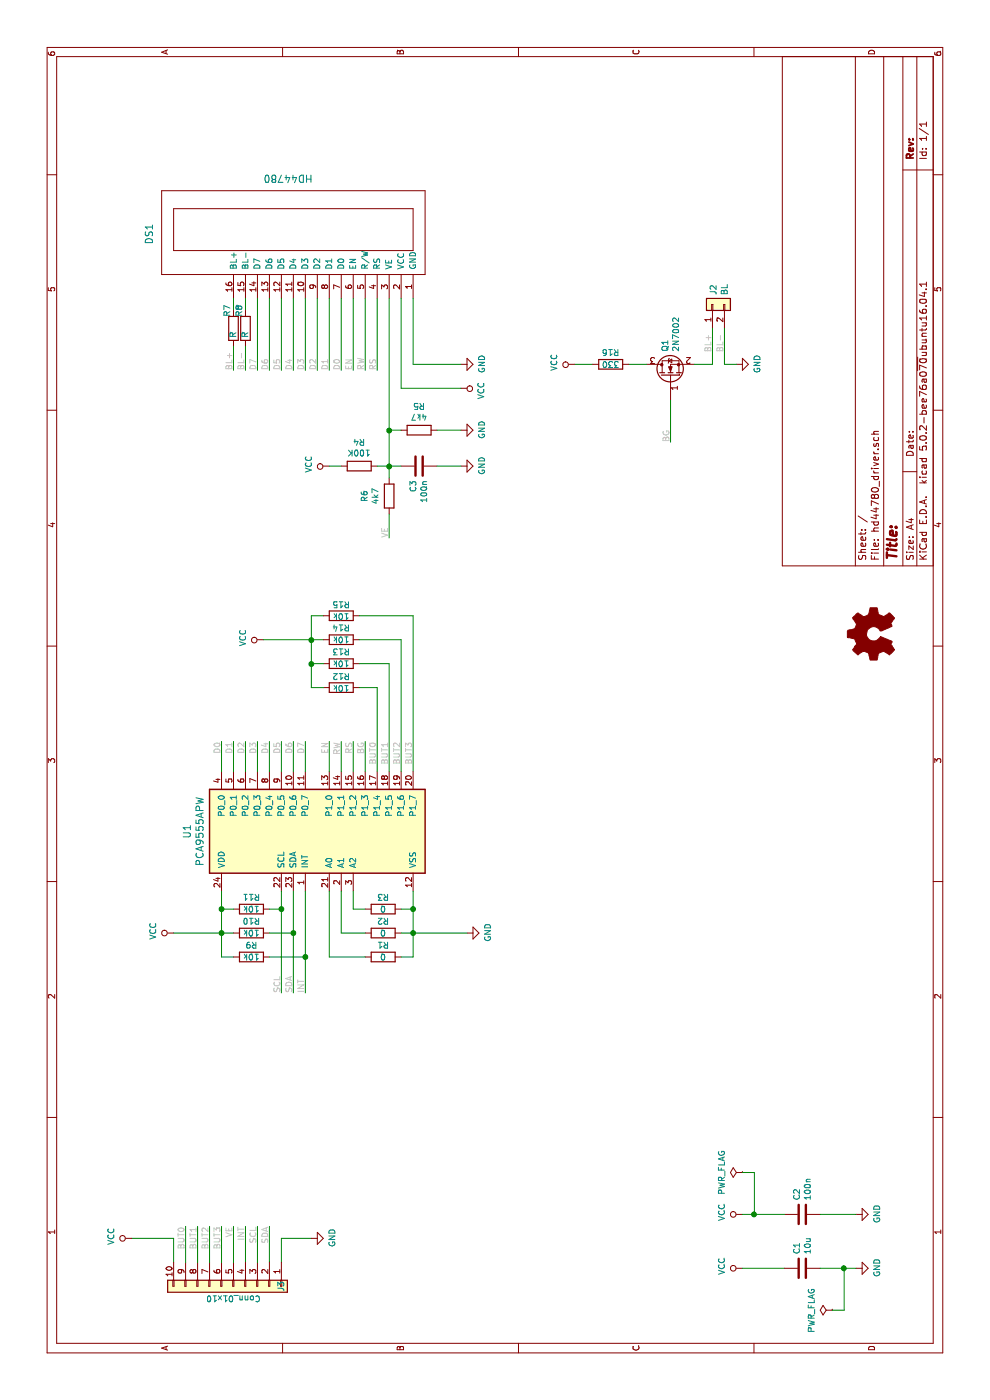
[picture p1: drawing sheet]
EESchema Schematic File Version 4
LIBS:hd44780_driver-cache
EELAYER 26 0
EELAYER END
$Descr A4 11693 8268
encoding utf-8
Sheet 1 1
Title ""
Date ""
Rev ""
Comp ""
Comment1 ""
Comment2 ""
Comment3 ""
Comment4 ""
$EndDescr
$Comp
L hd44780_driver-rescue:GND-power #PWR013
U 1 1
P 3900 3900
F 0 "#PWR013" H 3900 3650 50  0001 C CNN
F 1 "GND" H 3905 3727 50  0000 C CNN
F 2 "" H 3900 3900 50  0001 C CNN
F 3 "" H 3900 3900 50  0001 C CNN
	1    3900 3900
	1    0    0    -1  
$EndComp
$Comp
L hd44780_driver-rescue:C-Device C2
U 1 1
P 1550 6700
F 0 "C2" H 1665 6746 50  0000 L CNN
F 1 "100n" H 1665 6655 50  0000 L CNN
F 2 "Capacitor_SMD:C_0805_2012Metric_Pad1.15x1.40mm_HandSolder" H 1588 6550 50  0001 C CNN
F 3 "~" H 1550 6700 50  0001 C CNN
	1    1550 6700
	1    0    0    -1  
$EndComp
$Comp
L hd44780_driver-rescue:GND-power #PWR02
U 1 1
P 1100 7150
F 0 "#PWR02" H 1100 6900 50  0001 C CNN
F 1 "GND" H 1105 6977 50  0000 C CNN
F 2 "" H 1100 7150 50  0001 C CNN
F 3 "" H 1100 7150 50  0001 C CNN
	1    1100 7150
	1    0    0    -1  
$EndComp
$Comp
L hd44780_driver-rescue:GND-power #PWR04
U 1 1
P 1550 7150
F 0 "#PWR04" H 1550 6900 50  0001 C CNN
F 1 "GND" H 1555 6977 50  0000 C CNN
F 2 "" H 1550 7150 50  0001 C CNN
F 3 "" H 1550 7150 50  0001 C CNN
	1    1550 7150
	1    0    0    -1  
$EndComp
$Comp
L hd44780_driver-rescue:VCC-power #PWR01
U 1 1
P 1100 6200
F 0 "#PWR01" H 1100 6050 50  0001 C CNN
F 1 "VCC" H 1117 6373 50  0000 C CNN
F 2 "" H 1100 6200 50  0001 C CNN
F 3 "" H 1100 6200 50  0001 C CNN
	1    1100 6200
	1    0    0    -1  
$EndComp
$Comp
L hd44780_driver-rescue:VCC-power #PWR03
U 1 1
P 1550 6200
F 0 "#PWR03" H 1550 6050 50  0001 C CNN
F 1 "VCC" H 1567 6373 50  0000 C CNN
F 2 "" H 1550 6200 50  0001 C CNN
F 3 "" H 1550 6200 50  0001 C CNN
	1    1550 6200
	1    0    0    -1  
$EndComp
Wire Wire Line
	1550 6850 1550 7150
Wire Wire Line
	1100 7150 1100 7050
Wire Wire Line
	1100 6550 1100 6200
$Comp
L hd44780_driver-rescue:2N7002-Transistor_FET Q1
U 1 1
P 8550 5600
F 0 "Q1" H 8755 5646 50  0000 L CNN
F 1 "2N7002" H 8755 5555 50  0000 L CNN
F 2 "Package_TO_SOT_SMD:SOT-23" H 8750 5525 50  0001 L CIN
F 3 "https://www.fairchildsemi.com/datasheets/2N/2N7002.pdf" H 8550 5600 50  0001 L CNN
	1    8550 5600
	1    0    0    -1  
$EndComp
$Comp
L hd44780_driver-rescue:HD44780-custom DS1
U 1 1
P 9200 3450
F 0 "DS1" V 11400 3000 60  0000 R CNN
F 1 "HD44780" H 10450 2450 60  0000 R CNN
F 2 "Connector_PinHeader_2.54mm:PinHeader_1x16_P2.54mm_Vertical" H 9200 3450 60  0001 C CNN
F 3 "" H 9200 3450 60  0000 C CNN
	1    9200 3450
	0    -1   -1   0   
$EndComp
Wire Wire Line
	9200 2150 8600 2150
Wire Wire Line
	9200 2250 8600 2250
Wire Wire Line
	9200 2350 8600 2350
Wire Wire Line
	9200 2450 8600 2450
Wire Wire Line
	9200 2950 8600 2950
Wire Wire Line
	9200 3050 8600 3050
Wire Wire Line
	9200 3150 8600 3150
Text Label 8600 2450 0    50   ~ 0
D4
Text Label 8600 2350 0    50   ~ 0
D5
Text Label 8600 2250 0    50   ~ 0
D6
Text Label 8600 2150 0    50   ~ 0
D7
Text Label 8600 2950 0    50   ~ 0
EN
Text Label 8600 3050 0    50   ~ 0
RW
Text Label 8600 3150 0    50   ~ 0
RS
Text Label 5500 2750 2    50   ~ 0
EN
Text Label 5500 2850 2    50   ~ 0
RW
Text Label 5500 2950 2    50   ~ 0
RS
$Comp
L hd44780_driver-rescue:GND-power #PWR019
U 1 1
P 8650 3850
F 0 "#PWR019" H 8650 3600 50  0001 C CNN
F 1 "GND" H 8655 3677 50  0000 C CNN
F 2 "" H 8650 3850 50  0001 C CNN
F 3 "" H 8650 3850 50  0001 C CNN
	1    8650 3850
	1    0    0    -1  
$EndComp
Wire Wire Line
	8650 3850 8650 3450
Wire Wire Line
	8650 3450 9200 3450
$Comp
L hd44780_driver-rescue:VCC-power #PWR018
U 1 1
P 8450 3850
F 0 "#PWR018" H 8450 3700 50  0001 C CNN
F 1 "VCC" H 8467 4023 50  0000 C CNN
F 2 "" H 8450 3850 50  0001 C CNN
F 3 "" H 8450 3850 50  0001 C CNN
	1    8450 3850
	-1   0    0    1   
$EndComp
$Comp
L hd44780_driver-rescue:GND-power #PWR020
U 1 1
P 8650 6150
F 0 "#PWR020" H 8650 5900 50  0001 C CNN
F 1 "GND" H 8655 5977 50  0000 C CNN
F 2 "" H 8650 6150 50  0001 C CNN
F 3 "" H 8650 6150 50  0001 C CNN
	1    8650 6150
	1    0    0    -1  
$EndComp
Wire Wire Line
	8650 6150 8650 6050
$Comp
L hd44780_driver-rescue:R-Device R6
U 1 1
P 7550 3250
F 0 "R6" V 7343 3250 50  0000 C CNN
F 1 "4k7" V 7434 3250 50  0000 C CNN
F 2 "Resistor_SMD:R_0805_2012Metric_Pad1.15x1.40mm_HandSolder" V 7480 3250 50  0001 C CNN
F 3 "~" H 7550 3250 50  0001 C CNN
	1    7550 3250
	0    1    1    0   
$EndComp
$Comp
L hd44780_driver-rescue:VCC-power #PWR016
U 1 1
P 8650 4800
F 0 "#PWR016" H 8650 4650 50  0001 C CNN
F 1 "VCC" H 8667 4973 50  0000 C CNN
F 2 "" H 8650 4800 50  0001 C CNN
F 3 "" H 8650 4800 50  0001 C CNN
	1    8650 4800
	1    0    0    -1  
$EndComp
Wire Wire Line
	8350 5600 8000 5600
Text Label 8000 5600 0    50   ~ 0
BG
Text Label 5500 3050 2    50   ~ 0
BG
$Comp
L hd44780_driver-rescue:R-Device R4
U 1 1
P 7800 3000
F 0 "R4" V 7593 3000 50  0000 C CNN
F 1 "100K" V 7684 3000 50  0000 C CNN
F 2 "Resistor_SMD:R_0805_2012Metric_Pad1.15x1.40mm_HandSolder" V 7730 3000 50  0001 C CNN
F 3 "~" H 7800 3000 50  0001 C CNN
	1    7800 3000
	-1   0    0    -1  
$EndComp
$Comp
L hd44780_driver-rescue:VCC-power #PWR014
U 1 1
P 7800 2750
F 0 "#PWR014" H 7800 2600 50  0001 C CNN
F 1 "VCC" H 7817 2923 50  0000 C CNN
F 2 "" H 7800 2750 50  0001 C CNN
F 3 "" H 7800 2750 50  0001 C CNN
	1    7800 2750
	1    0    0    -1  
$EndComp
Wire Wire Line
	7800 2750 7800 2850
Wire Wire Line
	7800 3150 7800 3250
$Comp
L hd44780_driver-rescue:R-Device R12
U 1 1
P 5950 2850
F 0 "R12" V 5850 2850 50  0000 C CNN
F 1 "10k" V 5950 2850 50  0000 C CNN
F 2 "Resistor_SMD:R_0805_2012Metric_Pad1.15x1.40mm_HandSolder" V 5880 2850 50  0001 C CNN
F 3 "~" H 5950 2850 50  0001 C CNN
	1    5950 2850
	-1   0    0    1   
$EndComp
$Comp
L hd44780_driver-rescue:R-Device R5
U 1 1
P 8100 3500
F 0 "R5" V 7893 3500 50  0000 C CNN
F 1 "4k7" V 7984 3500 50  0000 C CNN
F 2 "Resistor_SMD:R_0805_2012Metric_Pad1.15x1.40mm_HandSolder" V 8030 3500 50  0001 C CNN
F 3 "~" H 8100 3500 50  0001 C CNN
	1    8100 3500
	-1   0    0    1   
$EndComp
Wire Wire Line
	8100 3350 8100 3250
Wire Wire Line
	8100 3250 7800 3250
Connection ~ 7800 3250
Connection ~ 8100 3250
$Comp
L hd44780_driver-rescue:C-Device C3
U 1 1
P 7800 3500
F 0 "C3" H 7685 3454 50  0000 R CNN
F 1 "100n" H 7685 3545 50  0000 R CNN
F 2 "Capacitor_SMD:C_0805_2012Metric_Pad1.15x1.40mm_HandSolder" H 7838 3350 50  0001 C CNN
F 3 "~" H 7800 3500 50  0001 C CNN
	1    7800 3500
	1    0    0    1   
$EndComp
Wire Wire Line
	7800 3350 7800 3250
Wire Wire Line
	8450 3850 8450 3350
Wire Wire Line
	8450 3350 9200 3350
Wire Wire Line
	8100 3250 9200 3250
$Comp
L hd44780_driver-rescue:GND-power #PWR017
U 1 1
P 8100 3850
F 0 "#PWR017" H 8100 3600 50  0001 C CNN
F 1 "GND" H 8105 3677 50  0000 C CNN
F 2 "" H 8100 3850 50  0001 C CNN
F 3 "" H 8100 3850 50  0001 C CNN
	1    8100 3850
	1    0    0    -1  
$EndComp
$Comp
L hd44780_driver-rescue:GND-power #PWR015
U 1 1
P 7800 3850
F 0 "#PWR015" H 7800 3600 50  0001 C CNN
F 1 "GND" H 7805 3677 50  0000 C CNN
F 2 "" H 7800 3850 50  0001 C CNN
F 3 "" H 7800 3850 50  0001 C CNN
	1    7800 3850
	1    0    0    -1  
$EndComp
Wire Wire Line
	7800 3850 7800 3650
Wire Wire Line
	8100 3650 8100 3850
Wire Wire Line
	7800 3250 7700 3250
Wire Wire Line
	7400 3250 7200 3250
Text Label 7200 3250 0    50   ~ 0
VE
$Comp
L hd44780_driver-rescue:Logo_Open_Hardware_Small-Graphic #LOGO1
U 1 1
P 6400 7300
F 0 "#LOGO1" H 6400 7575 50  0001 C CNN
F 1 "Logo_Open_Hardware_Small" H 6400 7075 50  0001 C CNN
F 2 "custom_logo:pimium_paprika_7mm" H 6400 7300 50  0001 C CNN
F 3 "~" H 6400 7300 50  0001 C CNN
	1    6400 7300
	1    0    0    -1  
$EndComp
Wire Wire Line
	8650 4950 8650 4800
Wire Wire Line
	8650 5250 8650 5400
Wire Wire Line
	8650 5950 8650 5800
$Comp
L hd44780_driver-rescue:Conn_01x02-Connector_Generic J2
U 1 1
P 9150 5950
F 0 "J2" H 9229 5942 50  0000 L CNN
F 1 "BL" H 9229 5851 50  0000 L CNN
F 2 "Connector_PinHeader_2.54mm:PinHeader_1x02_P2.54mm_Vertical" H 9150 5950 50  0001 C CNN
F 3 "~" H 9150 5950 50  0001 C CNN
	1    9150 5950
	1    0    0    -1  
$EndComp
Wire Wire Line
	9200 1950 9100 1950
Wire Wire Line
	9200 2050 9100 2050
Wire Wire Line
	8950 5950 8650 5950
Wire Wire Line
	8950 6050 8650 6050
Text Label 8750 5950 0    50   ~ 0
BL+
Text Label 8750 6050 0    50   ~ 0
BL-
Text Label 8600 2050 0    50   ~ 0
BL-
Text Label 8600 1950 0    50   ~ 0
BL+
$Comp
L hd44780_driver-rescue:C-Device C1
U 1 1
P 1100 6700
F 0 "C1" H 1215 6746 50  0000 L CNN
F 1 "10u" H 1215 6655 50  0000 L CNN
F 2 "Capacitor_SMD:C_0805_2012Metric_Pad1.15x1.40mm_HandSolder" H 1138 6550 50  0001 C CNN
F 3 "~" H 1100 6700 50  0001 C CNN
	1    1100 6700
	1    0    0    -1  
$EndComp
$Comp
L hd44780_driver-rescue:R-Device R7
U 1 1
P 8950 1950
F 0 "R7" V 9000 1800 50  0000 C CNN
F 1 "R" V 8950 2000 50  0000 C CNN
F 2 "Resistor_SMD:R_0805_2012Metric_Pad1.15x1.40mm_HandSolder" V 8880 1950 50  0001 C CNN
F 3 "~" H 8950 1950 50  0001 C CNN
	1    8950 1950
	0    -1   -1   0   
$EndComp
Wire Wire Line
	8800 1950 8600 1950
$Comp
L hd44780_driver-rescue:R-Device R8
U 1 1
P 8950 2050
F 0 "R8" V 9000 1900 50  0000 C CNN
F 1 "R" V 8950 2100 50  0000 C CNN
F 2 "Resistor_SMD:R_0805_2012Metric_Pad1.15x1.40mm_HandSolder" V 8880 2050 50  0001 C CNN
F 3 "~" H 8950 2050 50  0001 C CNN
	1    8950 2050
	0    -1   -1   0   
$EndComp
Wire Wire Line
	8800 2050 8600 2050
$Comp
L hd44780_driver-rescue:PCA9555APW-custom_library U1
U 1 1
P 4750 2650
F 0 "U1" H 4750 3740 60  0000 C CNN
F 1 "PCA9555APW" H 4750 3634 60  0000 C CNN
F 2 "Package_SO:TSSOP-24_4.4x7.8mm_P0.65mm" H 4250 3250 60  0001 C CNN
F 3 "http://www.nxp.com/documents/data_sheet/PCA9555A.pdf" H 4750 3634 60  0001 C CNN
	1    4750 2650
	1    0    0    -1  
$EndComp
Wire Wire Line
	5500 1850 5250 1850
Wire Wire Line
	5500 1950 5250 1950
Wire Wire Line
	5500 2050 5250 2050
Wire Wire Line
	5500 2150 5250 2150
Wire Wire Line
	5500 2250 5250 2250
Wire Wire Line
	5500 2350 5250 2350
Wire Wire Line
	5500 2450 5250 2450
Wire Wire Line
	5500 2550 5250 2550
Wire Wire Line
	5500 2750 5250 2750
Wire Wire Line
	5500 2850 5250 2850
Wire Wire Line
	5500 2950 5250 2950
Wire Wire Line
	5500 3050 5250 3050
Text Label 5500 1850 2    50   ~ 0
D0
Text Label 5500 1950 2    50   ~ 0
D1
Text Label 5500 2050 2    50   ~ 0
D2
Text Label 5500 2150 2    50   ~ 0
D3
Text Label 5500 2250 2    50   ~ 0
D4
Text Label 5500 2350 2    50   ~ 0
D5
Text Label 5500 2450 2    50   ~ 0
D6
Text Label 5500 2550 2    50   ~ 0
D7
Wire Wire Line
	4100 3450 4250 3450
Wire Wire Line
	3900 3450 3900 3900
$Comp
L hd44780_driver-rescue:R-Device R11
U 1 1
P 4100 2100
F 0 "R11" V 4200 2100 50  0000 C CNN
F 1 "10k" V 4100 2100 50  0000 C CNN
F 2 "Resistor_SMD:R_0805_2012Metric_Pad1.15x1.40mm_HandSolder" V 4030 2100 50  0001 C CNN
F 3 "~" H 4100 2100 50  0001 C CNN
	1    4100 2100
	1    0    0    1   
$EndComp
$Comp
L hd44780_driver-rescue:R-Device R9
U 1 1
P 3700 2100
F 0 "R9" V 3800 2100 50  0000 C CNN
F 1 "10k" V 3700 2100 50  0000 C CNN
F 2 "Resistor_SMD:R_0805_2012Metric_Pad1.15x1.40mm_HandSolder" V 3630 2100 50  0001 C CNN
F 3 "~" H 3700 2100 50  0001 C CNN
	1    3700 2100
	1    0    0    1   
$EndComp
$Comp
L hd44780_driver-rescue:R-Device R10
U 1 1
P 3900 2100
F 0 "R10" V 4000 2100 50  0000 C CNN
F 1 "10k" V 3900 2100 50  0000 C CNN
F 2 "Resistor_SMD:R_0805_2012Metric_Pad1.15x1.40mm_HandSolder" V 3830 2100 50  0001 C CNN
F 3 "~" H 3900 2100 50  0001 C CNN
	1    3900 2100
	1    0    0    1   
$EndComp
Wire Wire Line
	4250 2350 4100 2350
Wire Wire Line
	4100 2350 4100 2250
Wire Wire Line
	3900 2250 3900 2450
Wire Wire Line
	3900 2450 4250 2450
Wire Wire Line
	4250 2550 3700 2550
Wire Wire Line
	3700 2550 3700 2250
Wire Wire Line
	3700 1950 3700 1850
Wire Wire Line
	3700 1850 3900 1850
Wire Wire Line
	4100 1850 4100 1950
Connection ~ 4100 1850
Wire Wire Line
	4100 1850 4250 1850
Wire Wire Line
	3900 1950 3900 1850
Connection ~ 3900 1850
Wire Wire Line
	3900 1850 4100 1850
$Comp
L hd44780_driver-rescue:R-Device R2
U 1 1
P 3900 3200
F 0 "R2" V 4000 3200 50  0000 C CNN
F 1 "0" V 3900 3200 50  0000 C CNN
F 2 "Resistor_SMD:R_0805_2012Metric_Pad1.15x1.40mm_HandSolder" V 3830 3200 50  0001 C CNN
F 3 "~" H 3900 3200 50  0001 C CNN
	1    3900 3200
	1    0    0    1   
$EndComp
$Comp
L hd44780_driver-rescue:R-Device R1
U 1 1
P 3700 3200
F 0 "R1" V 3800 3200 50  0000 C CNN
F 1 "0" V 3700 3200 50  0000 C CNN
F 2 "Resistor_SMD:R_0805_2012Metric_Pad1.15x1.40mm_HandSolder" V 3630 3200 50  0001 C CNN
F 3 "~" H 3700 3200 50  0001 C CNN
	1    3700 3200
	1    0    0    1   
$EndComp
$Comp
L hd44780_driver-rescue:R-Device R3
U 1 1
P 4100 3200
F 0 "R3" V 4200 3200 50  0000 C CNN
F 1 "0" V 4100 3200 50  0000 C CNN
F 2 "Resistor_SMD:R_0805_2012Metric_Pad1.15x1.40mm_HandSolder" V 4030 3200 50  0001 C CNN
F 3 "~" H 4100 3200 50  0001 C CNN
	1    4100 3200
	1    0    0    1   
$EndComp
Wire Wire Line
	4100 3350 4100 3450
Connection ~ 4100 3450
Wire Wire Line
	4100 3450 3900 3450
Wire Wire Line
	3900 3450 3900 3350
Wire Wire Line
	3700 3350 3700 3450
Wire Wire Line
	3700 3450 3900 3450
Connection ~ 3900 3450
Wire Wire Line
	3900 3050 3900 2850
Wire Wire Line
	3900 2850 4250 2850
Wire Wire Line
	4250 2750 3700 2750
Wire Wire Line
	3700 2750 3700 3050
Wire Wire Line
	4100 3050 4100 2950
Wire Wire Line
	4100 2950 4250 2950
$Comp
L hd44780_driver-rescue:VCC-power #PWR07
U 1 1
P 3900 1450
F 0 "#PWR07" H 3900 1300 50  0001 C CNN
F 1 "VCC" H 3917 1623 50  0000 C CNN
F 2 "" H 3900 1450 50  0001 C CNN
F 3 "" H 3900 1450 50  0001 C CNN
	1    3900 1450
	1    0    0    -1  
$EndComp
Wire Wire Line
	3900 1450 3900 1850
Wire Wire Line
	9200 2550 8600 2550
Wire Wire Line
	9200 2650 8600 2650
Wire Wire Line
	9200 2750 8600 2750
Wire Wire Line
	9200 2850 8600 2850
Text Label 8600 2550 0    50   ~ 0
D3
Text Label 8600 2650 0    50   ~ 0
D2
Text Label 8600 2750 0    50   ~ 0
D1
Text Label 8600 2850 0    50   ~ 0
D0
Wire Wire Line
	1150 2250 1450 2250
Wire Wire Line
	1450 2050 1150 2050
Wire Wire Line
	1350 1450 1150 1450
Wire Wire Line
	1350 1100 1350 1450
$Comp
L hd44780_driver-rescue:VCC-power #PWR05
U 1 1
P 1350 1100
F 0 "#PWR05" H 1350 950 50  0001 C CNN
F 1 "VCC" H 1367 1273 50  0000 C CNN
F 2 "" H 1350 1100 50  0001 C CNN
F 3 "" H 1350 1100 50  0001 C CNN
	1    1350 1100
	1    0    0    -1  
$EndComp
Wire Wire Line
	1350 2350 1150 2350
Wire Wire Line
	1350 2600 1350 2350
$Comp
L hd44780_driver-rescue:GND-power #PWR06
U 1 1
P 1350 2600
F 0 "#PWR06" H 1350 2350 50  0001 C CNN
F 1 "GND" H 1355 2427 50  0000 C CNN
F 2 "" H 1350 2600 50  0001 C CNN
F 3 "" H 1350 2600 50  0001 C CNN
	1    1350 2600
	1    0    0    -1  
$EndComp
$Comp
L Connector_Generic:Conn_01x10 J3
U 1 1
P 950 1950
F 0 "J3" H 950 2350 50  0000 C CNN
F 1 "Conn_01x10" V 1050 1950 50  0000 C CNN
F 2 "Connector_PinHeader_2.54mm:PinHeader_1x10_P2.54mm_Vertical" H 950 1950 50  0001 C CNN
F 3 "~" H 950 1950 50  0001 C CNN
	1    950  1950
	-1   0    0    1   
$EndComp
$Comp
L hd44780_driver-rescue:R-Device R16
U 1 1
P 8650 5100
F 0 "R16" V 8750 5100 50  0000 C CNN
F 1 "330" V 8650 5100 50  0000 C CNN
F 2 "Resistor_SMD:R_0805_2012Metric_Pad1.15x1.40mm_HandSolder" V 8580 5100 50  0001 C CNN
F 3 "~" H 8650 5100 50  0001 C CNN
	1    8650 5100
	1    0    0    1   
$EndComp
$Comp
L hd44780_driver-rescue:R-Device R14
U 1 1
P 6350 2850
F 0 "R14" V 6450 2850 50  0000 C CNN
F 1 "10k" V 6350 2850 50  0000 C CNN
F 2 "Resistor_SMD:R_0805_2012Metric_Pad1.15x1.40mm_HandSolder" V 6280 2850 50  0001 C CNN
F 3 "~" H 6350 2850 50  0001 C CNN
	1    6350 2850
	1    0    0    1   
$EndComp
$Comp
L hd44780_driver-rescue:R-Device R13
U 1 1
P 6150 2850
F 0 "R13" V 6250 2850 50  0000 C CNN
F 1 "10k" V 6150 2850 50  0000 C CNN
F 2 "Resistor_SMD:R_0805_2012Metric_Pad1.15x1.40mm_HandSolder" V 6080 2850 50  0001 C CNN
F 3 "~" H 6150 2850 50  0001 C CNN
	1    6150 2850
	1    0    0    1   
$EndComp
Wire Wire Line
	6150 2700 6150 2600
Wire Wire Line
	6150 2600 6350 2600
Wire Wire Line
	6550 2600 6550 2700
Wire Wire Line
	6350 2700 6350 2600
Connection ~ 6350 2600
Wire Wire Line
	6350 2600 6550 2600
$Comp
L hd44780_driver-rescue:VCC-power #PWR08
U 1 1
P 6350 2200
F 0 "#PWR08" H 6350 2050 50  0001 C CNN
F 1 "VCC" H 6367 2373 50  0000 C CNN
F 2 "" H 6350 2200 50  0001 C CNN
F 3 "" H 6350 2200 50  0001 C CNN
	1    6350 2200
	1    0    0    -1  
$EndComp
Wire Wire Line
	6350 2200 6350 2600
Wire Wire Line
	5250 3250 6150 3250
Wire Wire Line
	5250 3350 6350 3350
Wire Wire Line
	5250 3450 6550 3450
Text Label 5500 3150 2    50   ~ 0
BUT0
Text Label 5500 3250 2    50   ~ 0
BUT1
Text Label 5500 3350 2    50   ~ 0
BUT2
Wire Wire Line
	4100 2350 3400 2350
Connection ~ 4100 2350
Wire Wire Line
	3400 2450 3900 2450
Connection ~ 3900 2450
Wire Wire Line
	3700 2550 3400 2550
Connection ~ 3700 2550
Text Label 3400 2350 0    50   ~ 0
SCL
Text Label 3400 2450 0    50   ~ 0
SDA
Text Label 3400 2550 0    50   ~ 0
INT
Wire Wire Line
	1150 2150 1450 2150
Text Label 1450 2150 2    50   ~ 0
SCL
Text Label 1450 2250 2    50   ~ 0
SDA
Text Label 1450 2050 2    50   ~ 0
INT
Wire Wire Line
	1150 1550 1450 1550
Text Label 1450 1550 2    50   ~ 0
BUT0
Text Label 1450 1650 2    50   ~ 0
BUT1
Text Label 1450 1750 2    50   ~ 0
BUT2
Wire Wire Line
	1150 1650 1450 1650
Wire Wire Line
	1150 1750 1450 1750
$Comp
L power:PWR_FLAG #FLG0101
U 1 1
P 1900 6200
F 0 "#FLG0101" H 1900 6275 50  0001 C CNN
F 1 "PWR_FLAG" H 1900 6374 50  0000 C CNN
F 2 "" H 1900 6200 50  0001 C CNN
F 3 "~" H 1900 6200 50  0001 C CNN
	1    1900 6200
	1    0    0    -1  
$EndComp
Wire Wire Line
	1900 6200 1900 6300
Wire Wire Line
	1550 6200 1550 6300
Wire Wire Line
	1550 6300 1900 6300
Connection ~ 1550 6300
Wire Wire Line
	1550 6300 1550 6550
$Comp
L power:PWR_FLAG #FLG0102
U 1 1
P 750 6950
F 0 "#FLG0102" H 750 7025 50  0001 C CNN
F 1 "PWR_FLAG" H 750 7124 50  0000 C CNN
F 2 "" H 750 6950 50  0001 C CNN
F 3 "~" H 750 6950 50  0001 C CNN
	1    750  6950
	-1   0    0    -1  
$EndComp
Wire Wire Line
	750  6950 750  7050
Wire Wire Line
	1100 7050 750  7050
Connection ~ 1100 7050
Wire Wire Line
	1100 7050 1100 6850
$Comp
L hd44780_driver-rescue:R-Device R15
U 1 1
P 6550 2850
F 0 "R15" V 6450 2850 50  0000 C CNN
F 1 "10k" V 6550 2850 50  0000 C CNN
F 2 "Resistor_SMD:R_0805_2012Metric_Pad1.15x1.40mm_HandSolder" V 6480 2850 50  0001 C CNN
F 3 "~" H 6550 2850 50  0001 C CNN
	1    6550 2850
	-1   0    0    1   
$EndComp
Wire Wire Line
	5950 2700 5950 2600
Wire Wire Line
	5950 2600 6150 2600
Connection ~ 6150 2600
Wire Wire Line
	5250 3150 5950 3150
Wire Wire Line
	5950 3000 5950 3150
Wire Wire Line
	6150 3000 6150 3250
Wire Wire Line
	6350 3000 6350 3350
Wire Wire Line
	6550 3000 6550 3450
Text Label 5500 3450 2    50   ~ 0
BUT3
Text Label 1450 1850 2    50   ~ 0
BUT3
Wire Wire Line
	1150 1850 1450 1850
Wire Wire Line
	1150 1950 1450 1950
Text Label 1450 1950 2    50   ~ 0
VE
$EndSCHEMATC
